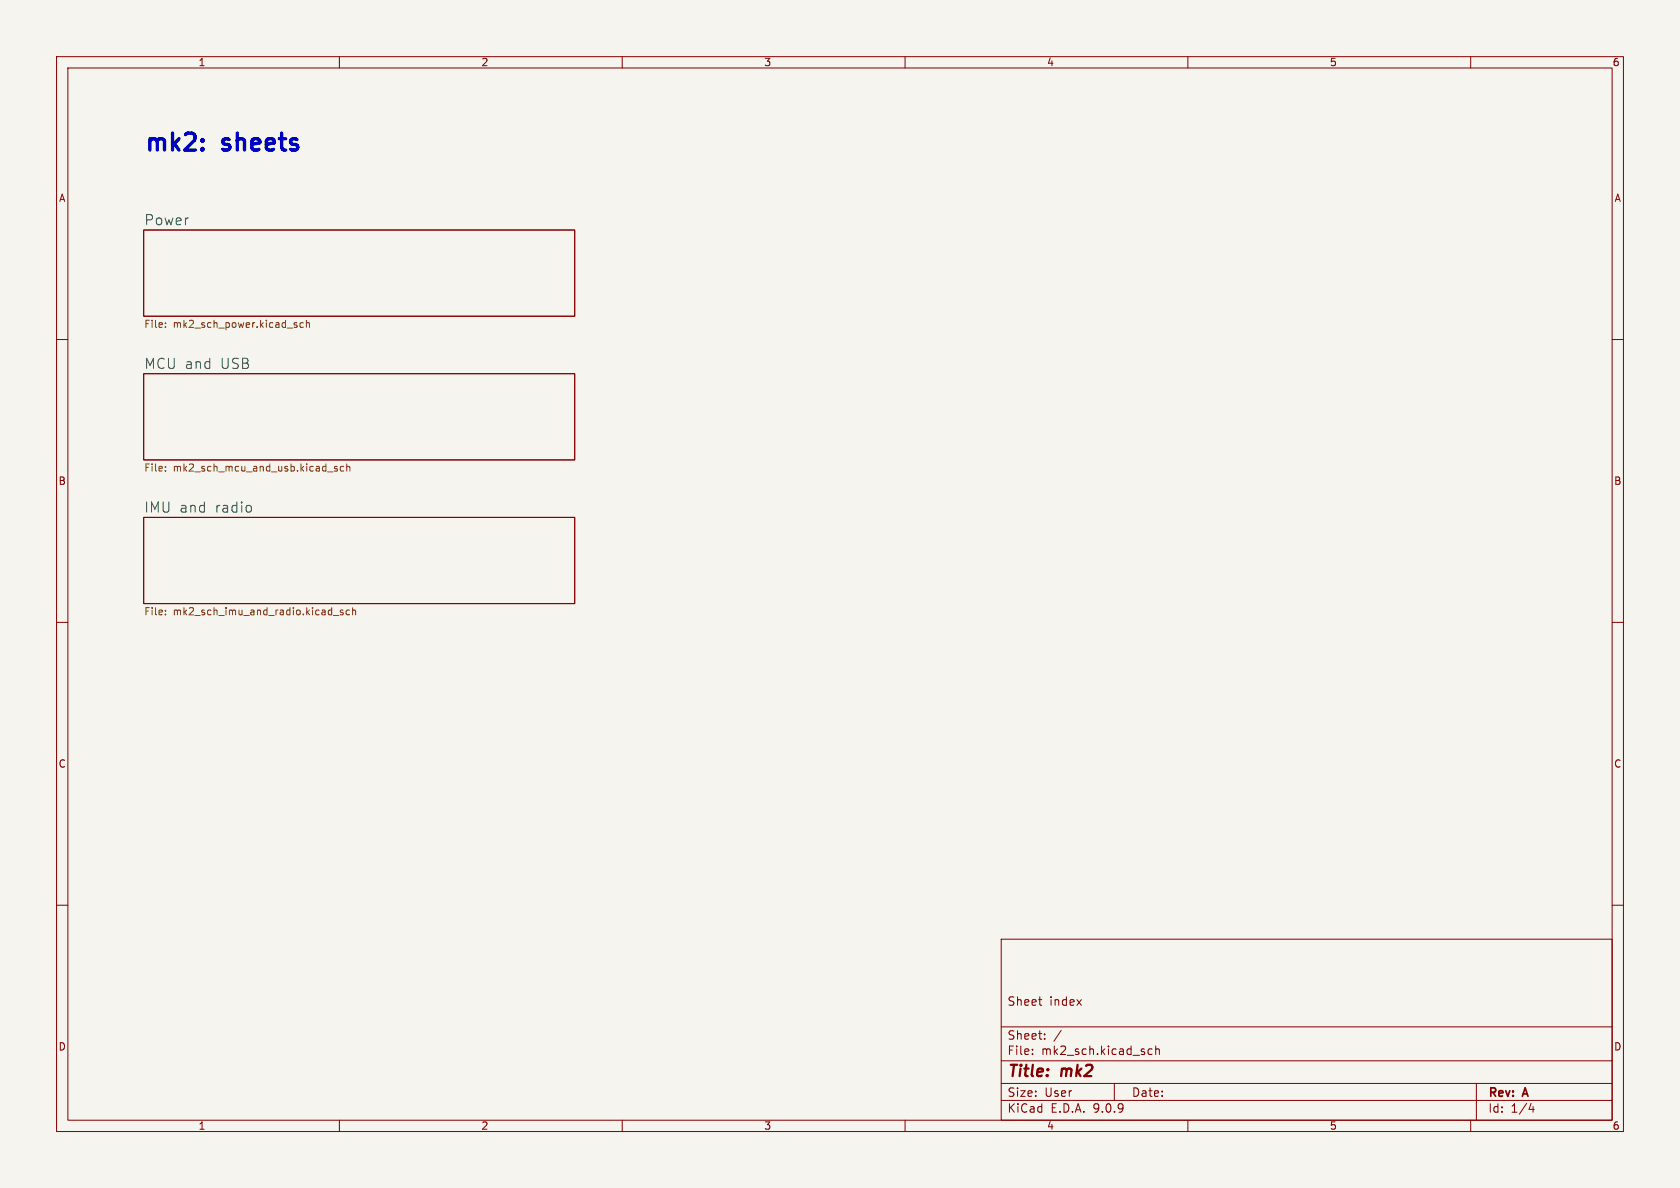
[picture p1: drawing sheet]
<svg xmlns="http://www.w3.org/2000/svg" width="297mm" height="210mm" viewBox="0 0 297 210" stroke-linecap="round" stroke-linejoin="round" font-family="sans-serif">
<path d="M0 0h297v210h-297z" fill="#f5f4ef" stroke="#f5f4ef" stroke-width=".18"/>
<g fill="none" stroke="#840000" stroke-width=".18">
<path d="M10 10h277v190h-277zM12 12h273v186h-273zM60 10v2M110 10v2M160 10v2M210 10v2M260 10v2M25.4 40.7h76.2v15.2h-76.2zM10 60h2M25.4 66.1h76.2v15.2h-76.2zM285 60h2M25.4 91.5h76.2v15.2h-76.2z"/>
<path d="M10 110h2M285 110h2M10 160h2M177 166h108v32h-108zM183.6 176.7h.6M184 177.7h.2M285 160h2M60 198v2M110 198v2M160 198v2M177 194.5h108M177 191.5h108"/>
<path d="M177 187.5h108M177 181.5h108M182.5 186.3v.1M182.5 185.5v.1M184.7 183.6v.1M184.7 182.8v.1M187.6 182.1l-1.3 2M197 191.5v3M203.7 185.5l-.5-.1-.2 .3v.4l.1 .2h.6M204.3 185.5l.2-.1 .4 .1 .1 .9M204.3 184.9v1.5M210 198v2"/>
<path d="M260 198v2M261 191.5v6.5M270.7 195l-.4 1.1h.9M271 195.6v1"/>
</g>
<g fill="none" stroke="#725600" stroke-width=".18">
<path d="M29.2 57.8v.1M29.2 57.1v.1M52.4 57.5l.1 .1-.1 .3M52.4 57l.1 .1M53.6 57.1l-.3-.1-.3 .3 .1 .5h.5M54.2 57.2l.1-.2 .3 .1 .1 .8M54.2 56.6v1.3M29.2 82.5v.1M29.2 83.2v.1M57.9 83.4h1M59.6 82.5l-.3-.1-.2 .2 .1 .2 .4 .1v.3h-.5M60.8 82.5l-.4-.1-.2 .3 .1 .5h.5"/>
<path d="M61.3 82.6l.2-.2 .3 .1v.8M61.3 82v1.3M29.2 107.9v.1M29.2 108.6v.1M58.9 108.8h1M60.6 107.9l-.3-.1-.1 .2v.2l.4 .1v.3h-.4M61.8 107.9l-.4-.1-.2 .3 .1 .5h.5M62.3 108l.2-.2 .3 .1 .1 .8M62.3 107.4v1.3"/>
</g>
<path d="M44.4 89.5v.9" fill="none" stroke="#006464" stroke-width=".18"/>
<g font-size="4.2" fill="#0000c2">
<text x="25.4" y="27.6">mk2:</text>
<text x="39.6" y="27.6">sheets</text>
</g>
<g font-size="2.8" fill="#840000">
<text x="178" y="190.9">Title:</text>
<text x="187.7" y="190.9">mk2</text>
</g>
<g font-size="2.5" fill="#006464">
<text x="25.4" y="40">Power</text>
<text x="25.4" y="65.4">MCU and</text>
<text x="39" y="65.4">USB</text>
<text x="25.4" y="90.8">IMU and</text>
<text x="38" y="90.8">radio</text>
</g>
<g font-size="2.1" fill="#840000">
<text x="178" y="178">Sheet</text>
<text x="185.5" y="178">index</text>
<text x="178" y="184">Sheet:</text>
<text x="178" y="186.7">File:</text>
<text x="184.1" y="186.7">mk2_sch.kicad_sch</text>
<text x="178" y="196.9">KiCad</text>
<text x="178" y="194.1">Size:</text>
<text x="184.7" y="194.1">User</text>
<text x="185.7" y="196.9">E.D.A.</text>
<text x="193.3" y="196.9">9.0.9</text>
<text x="200" y="194.1">Date:</text>
<text x="263" y="194.3">Rev:</text>
<text x="263" y="196.9">Id:</text>
<text x="267.1" y="196.9">1/4</text>
<text x="269.4" y="194.3">A</text>
</g>
<g font-size="1.8" fill="#840000">
<text x="35" y="11.9">1</text>
<text x="85" y="11.9">2</text>
<text x="135" y="11.9">3</text>
<text x="185" y="11.9">4</text>
<text x="235" y="11.9">5</text>
<text x="285" y="11.9">6</text>
<text x="10.3" y="35.9">A</text>
<text x="285.3" y="35.9">A</text>
<text x="10.3" y="85.9">B</text>
<text x="285.3" y="85.9">B</text>
<text x="10.3" y="135.9">C</text>
<text x="285.3" y="135.9">C</text>
<text x="10.3" y="185.9">D</text>
<text x="285.3" y="185.9">D</text>
<text x="35" y="199.9">1</text>
<text x="85" y="199.9">2</text>
<text x="135" y="199.9">3</text>
<text x="185" y="199.9">4</text>
<text x="235" y="199.9">5</text>
<text x="285" y="199.9">6</text>
</g>
<g font-size="1.8" fill="#725600">
<text x="25.4" y="58.3">File:</text>
<text x="30.6" y="58.3">mk2_sch_power.kicad_sch</text>
<text x="25.4" y="83.7">File:</text>
<text x="30.6" y="83.7">mk2_sch_mcu_and_usb.kicad_sch</text>
<text x="25.4" y="109.1">File:</text>
<text x="30.6" y="109.1">mk2_sch_imu_and_radio.kicad_sch</text>
</g>
</svg>
